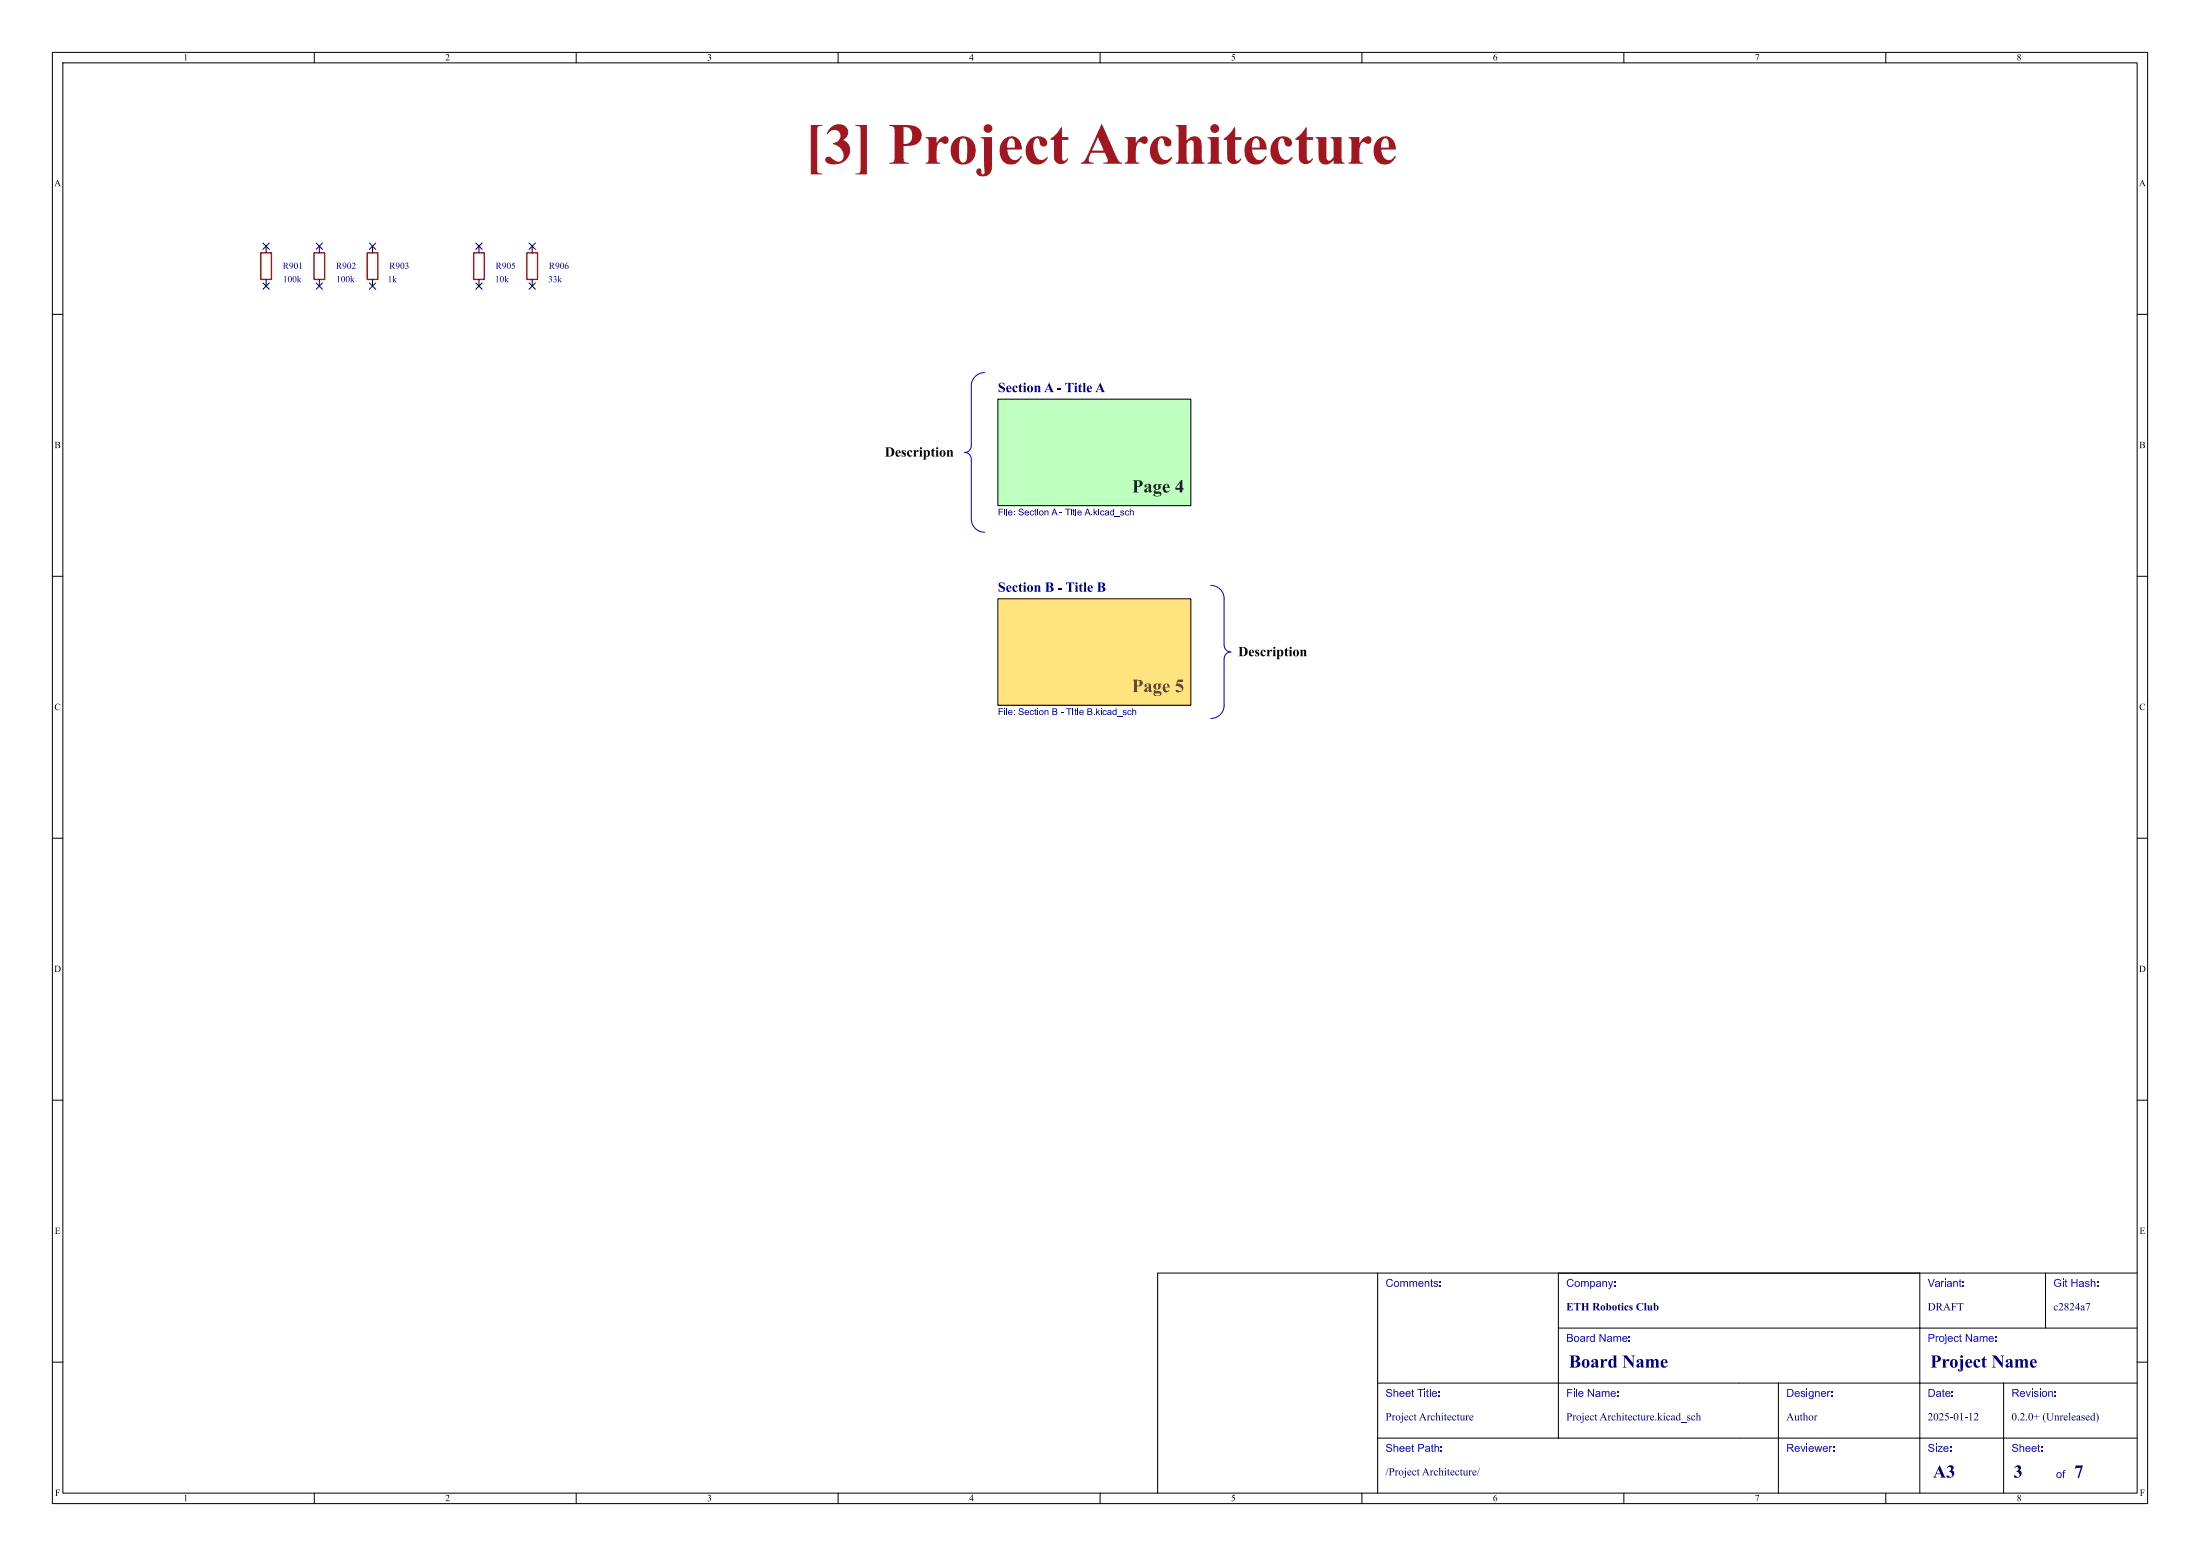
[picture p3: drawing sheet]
<svg xmlns="http://www.w3.org/2000/svg" width="420mm" height="297mm" viewBox="0 0 420 297" stroke-linecap="round" stroke-linejoin="round" font-family="sans-serif">
<g fill="none" stroke="#000" stroke-width=".19">
<path d="M10 10h400v277h-400zM12 12h396v273h-396zM60 10v2M110 10v2M160 10v2M210 10v2M260 10v2M310 10v2M360 10v2M10 60h2M408 60h2M10 110h2"/>
<path d="M190.5 114.3h36.8v20.3h-36.8zM408 110h2M10 160h2M408 160h2M10 210h2M408 210h2M263 243v42M297.5 253.5h110.5M297.5 243v31.5M366.5 243v42M390.5 243v10.5M408 243h-187v42"/>
<path d="M10 260h2M263 274.5h145M263 264h145M339.5 264v21M382.5 264v21M408 260h2M60 285v2M110 285v2M160 285v2M210 285v2M260 285v2M310 285v2"/>
<path d="M360 285v2"/>
</g>
<path d="M190.5 114.3h36.8v20.3h-36.8z" fill="#ffe37f" stroke="#ffe37f" stroke-width=".19"/>
<path d="M190.5 76.2h36.8v20.3h-36.8z" fill="#bfffbf" stroke="#bfffbf" stroke-width=".19"/>
<g fill="#000084">
<path d="M190.6 135.2h.9v.1h-.7v.4h.6v.2h-.6v.6h-.2z"/>
<path d="M191.7 135.2h.2v.2h-.2z"/>
<path d="M192.1 135.2h.1v1.3h-.1z"/>
<path d="M194.6 135.3l.6-.1 .2 .3-.2 .1a.27 .27 0 0 0-.3-.3 .27 .27 0 0 0-.2 .4h.2a.43 .43 0 0 1 .5 .6 .43 .43 0 0 1-.7 .1l-.3-.3 .2-.1a.31 .31 0 0 0 .3 .4 .31 .31 0 0 0 .3-.4l-.6-.3z"/>
<path d="M197.6 135.3l.1-.1v.4h.2l-.2 .1v.5l.2 .3a.23 .23 0 0 1-.3 0 .23 .23 0 0 1 0-.3v-.5h-.2z"/>
<path d="M198 135.2h.2v.2h-.2z"/>
<path d="M200.9 135.2l.8 .1 .1 .3-.2 .2 .3 .3a.38 .38 0 0 1-.5 .4h-.5v-.2l.8-.1-.1-.3h-.5v.4h-.2v-.6h.4a.2 .2 0 0 0 .3-.1 .2 .2 0 0 0-.2-.2l-.3-.1v.4h-.2z"/>
<path d="M203.6 135.2h1v.1h-.5v1.2h-.1v-1.2h-.4z"/>
<path d="M204.8 135.2h.1v1.3h-.1z"/>
<path d="M205.2 135.3l.2-.1v.4h.1l-.1 .1v.5l.2 .3a.23 .23 0 0 1-.3 0 .23 .23 0 0 1-.1-.3v-.5h-.1z"/>
<path d="M205.7 135.2h.1v1.3h-.1z"/>
<path d="M207.6 135.2l.8 .1 .1 .3-.2 .2 .2 .3a.38 .38 0 0 1-.4 .4h-.5v-.2l.7-.1v-.3h-.6v.4h-.1v-.6h.4a.2 .2 0 0 0 .3-.1 .2 .2 0 0 0-.2-.2l-.4-.1v.4h-.1z"/>
<path d="M209.2 135.2h.2v.7l.4-.3h.2l-.4 .3 .4 .6h-.2l-.3-.5-.1 .5h-.2z"/>
<path d="M210.1 135.2h.2v.2h-.2z"/>
<path d="M212.5 135.6l.2-.1 .3 .2v-.5h.1v1.3l-.1-.1-.2 .1-.3-.1-.1-.3 .1-.1a.29 .29 0 0 0 .4 .3 .29 .29 0 0 0 .1-.4l-.3-.2-.2 .3h-.2z"/>
<path d="M216.2 135.2h.1v.5l.3-.2 .3 .2v.8h-.1l-.1-.7-.1-.1-.3 .1v.7h-.1z"/>
</g>
<path d="M190.5 76.2h36.8v20.3h-36.8z" fill="none" stroke="#000" stroke-width=".19"/>
<g fill="#000084">
<path d="M190.6 97.1h.9v.1h-.7v.4h.6v.2h-.6v.6h-.2z"/>
<path d="M191.7 97.1h.2v.2h-.2z"/>
<path d="M192.1 97.1h.1v1.3h-.1z"/>
<path d="M194.6 97.2l.6-.1 .2 .3-.2 .1a.27 .27 0 0 0-.3-.3 .27 .27 0 0 0-.2 .4h.2a.43 .43 0 0 1 .5 .6 .43 .43 0 0 1-.7 .1l-.3-.3 .2-.1a.31 .31 0 0 0 .3 .4 .31 .31 0 0 0 .3-.4l-.6-.3z"/>
<path d="M197.6 97.2l.1-.1v.4h.2l-.2 .1v.5l.2 .3a.23 .23 0 0 1-.3 0 .23 .23 0 0 1 0-.3v-.5h-.2z"/>
<path d="M198 97.1h.2v.2h-.2z"/>
<path d="M201.2 97.1h.2l.5 1.3h-.2l-.1-.4h-.6l-.1 .4h-.2l.2-.6h.6l-.2-.6-.2 .6h-.2z"/>
<path d="M203.4 97.1h1v.1h-.5v1.2h-.1v-1.2h-.4z"/>
<path d="M204.5 97.1h.1v.2h-.1z"/>
<path d="M204.9 97.2l.1-.1v.4h.2l-.2 .1v.5l.2 .3a.23 .23 0 0 1-.3 0 .23 .23 0 0 1 0-.3v-.5h-.2z"/>
<path d="M205.3 97.1h.2v1.3h-.2z"/>
<path d="M207.5 97.1h.2l.5 1.3h-.2l-.1-.4h-.5l-.2 .4h-.2l.2-.6h.6l-.2-.6-.2 .6h-.2z"/>
<path d="M208.8 97.1h.1v.7l.4-.3h.2l-.3 .3 .3 .6h-.1l-.3-.5-.2 .5h-.1z"/>
<path d="M209.7 97.1h.1v.2h-.1z"/>
<path d="M212 97.5l.3-.1 .2 .2v-.5h.2v1.3l-.2-.1-.1 .1-.3-.1-.2-.3 .1-.1a.29 .29 0 0 0 .4 .3 .29 .29 0 0 0 .1-.4l-.3-.2-.2 .3h-.1z"/>
<path d="M215.7 97.1h.2v.5l.2-.2 .3 .2v.8h-.1v-.7l-.2-.1-.2 .1v.7h-.2z"/>
</g>
<path d="M49.8 48.3h2v5h-2zM59.9 48.3h2.1v5h-2.1zM70.1 48.3h2v5h-2zM90.4 48.3h2.1v5h-2.1zM100.6 48.3h2v5h-2z" fill="none" stroke="#840000" stroke-width=".25"/>
<path d="M50.8 47v1.3M50.8 53.3v1.3M61 47v1.3M61 53.3v1.3M71.1 47v1.3M71.1 53.3v1.3M91.4 47v1.3M91.4 53.3v1.3M101.6 47v1.3M101.6 53.3v1.3" fill="none" stroke="#000" stroke-width=".19"/>
<path d="M188 71.1a2.54 2.54 0 0 0-2.6 2.6v11.4a1.28 1.28 0 0 1-1.3 1.3 1.28 1.28 0 0 1 1.3 1.2v11.5a2.56 2.56 0 0 0 2.6 2.5M231.2 111.7a2.56 2.56 0 0 1 2.5 2.6M233.7 114.3v8.9M233.7 125.7v8.9M233.7 134.6a2.54 2.54 0 0 1-2.5 2.5M233.7 123.2a1.28 1.28 0 0 0 1.3 1.2 1.28 1.28 0 0 0-1.3 1.3" fill="none" stroke="#0000c2" stroke-width=".19"/>
<g fill="none" stroke="#000084" stroke-width=".19">
<path d="M50.2 54l1.2 1.2M50.2 46.4l1.2 1.2M51.4 54l-1.2 1.2M51.4 46.4l-1.2 1.2M60.4 46.4l1.2 1.2M60.4 54l1.2 1.2M61.6 46.4l-1.2 1.2M61.6 54l-1.2 1.2M70.5 54l1.2 1.2M70.5 46.4l1.2 1.2M71.7 54l-1.2 1.2M71.7 46.4l-1.2 1.2"/>
<path d="M90.8 54l1.2 1.2M90.8 46.4l1.2 1.2M92 54l-1.2 1.2M92 46.4l-1.2 1.2M101 46.4l1.2 1.2M101 54l1.2 1.2M102.2 46.4l-1.2 1.2M102.2 54l-1.2 1.2"/>
</g>
<g fill="#000">
<circle cx="175.8" cy="85.6" r=".2"/>
<circle cx="178.9" cy="85.6" r=".2"/>
<circle cx="243.3" cy="123.7" r=".2"/>
<circle cx="246.4" cy="123.7" r=".2"/>
</g>
<text font-size="11.1" fill="#a21622" x="153.6" y="34.2">[3] ProjectArchitecture</text>
<text font-size="3.5" fill="#143c28" x="216.1" y="94.4">Page4</text>
<text font-size="3.5" fill="#644632" x="216.1" y="132.5">Page5</text>
<g font-size="3.5" fill="#00007f">
<text x="299.5" y="261.9">BoardName</text>
<text x="368.5" y="261.9">ProjectName</text>
<text x="369" y="282.9">A3</text>
<text x="384.4" y="282.9">3</text>
<text x="396" y="282.9">7</text>
</g>
<g font-size="2.7" fill="#000084">
<text x="190.5" y="75.2">SectionA - Title A</text>
<text x="190.5" y="113.3">SectionB - Title B</text>
</g>
<g font-size="2.7">
<text x="168.9" y="88.2">Description</text>
<text x="236.4" y="126.3">Description</text>
</g>
<g font-size="2.1" fill="#00f">
<text x="264.5" y="246.2">Comments:</text>
<text x="299" y="246.2">Company:</text>
<text x="368" y="246.2">Variant:</text>
<text x="392" y="246.2">Git Hash:</text>
<text x="299" y="256.7">Board Name:</text>
<text x="368" y="256.7">Project Name:</text>
<text x="264.5" y="267.2">Sheet Title:</text>
<text x="299" y="267.2">File Name:</text>
<text x="341" y="267.2">Designer:</text>
<text x="368" y="267.2">Date:</text>
<text x="384" y="267.2">Revision:</text>
<text x="264.5" y="277.7">Sheet Path:</text>
<text x="341" y="277.7">Reviewer:</text>
<text x="368" y="277.7">Size:</text>
<text x="384" y="277.7">Sheet:</text>
<text x="392.5" y="282.7">of</text>
</g>
<g font-size="2.1" fill="#00007f">
<text x="299" y="250.7">ETH RoboticsClub</text>
<text x="368" y="250.7">DRAFT</text>
<text x="392" y="250.7">c2824a7</text>
<text x="264.5" y="271.7">ProjectArchitecture</text>
<text x="299" y="271.7">ProjectArchitecture.kicad_sch</text>
<text x="341" y="271.7">Author</text>
<text x="368" y="271.7">2025-01-12</text>
<text x="384" y="271.7">0.2.0+(Unreleased)</text>
<text x="264.5" y="282.2">/ProjectArchitecture/</text>
</g>
<g font-size="1.8">
<text x="35" y="12">1</text>
<text x="85" y="12">2</text>
<text x="135" y="12">3</text>
<text x="185" y="12">4</text>
<text x="235" y="12">5</text>
<text x="285" y="12">6</text>
<text x="335" y="12">7</text>
<text x="385" y="12">8</text>
<text x="10.3" y="36">A</text>
<text x="408.3" y="36">A</text>
<text x="10.4" y="86">B</text>
<text x="408.4" y="86">B</text>
<text x="10.4" y="136">C</text>
<text x="408.4" y="136">C</text>
<text x="10.3" y="186">D</text>
<text x="408.3" y="186">D</text>
<text x="10.4" y="236">E</text>
<text x="408.4" y="236">E</text>
<text x="10.5" y="286">F</text>
<text x="35" y="287">1</text>
<text x="85" y="287">2</text>
<text x="135" y="287">3</text>
<text x="185" y="287">4</text>
<text x="235" y="287">5</text>
<text x="285" y="287">6</text>
<text x="335" y="287">7</text>
<text x="385" y="287">8</text>
<text x="408.5" y="286">F</text>
</g>
<g font-size="1.8" fill="#0000c2">
<text x="54" y="51.8">R901</text>
<text x="64.1" y="51.8">R902</text>
<text x="74.3" y="51.8">R903</text>
<text x="94.6" y="51.8">R905</text>
<text x="104.8" y="51.8">R906</text>
<text x="54" y="54.3">100k</text>
<text x="64.2" y="54.3">100k</text>
<text x="74" y="54.3">1k</text>
<text x="94.5" y="54.3">10k</text>
<text x="104.6" y="54.3">33k</text>
</g>
<g font-size="1.8" fill="#000084">
<text x="190.5" y="99.1">File: Section A - Title A.kicad_sch</text>
<text x="190.5" y="137.2">File: Section B - TItle B.kicad_sch</text>
</g>
</svg>
